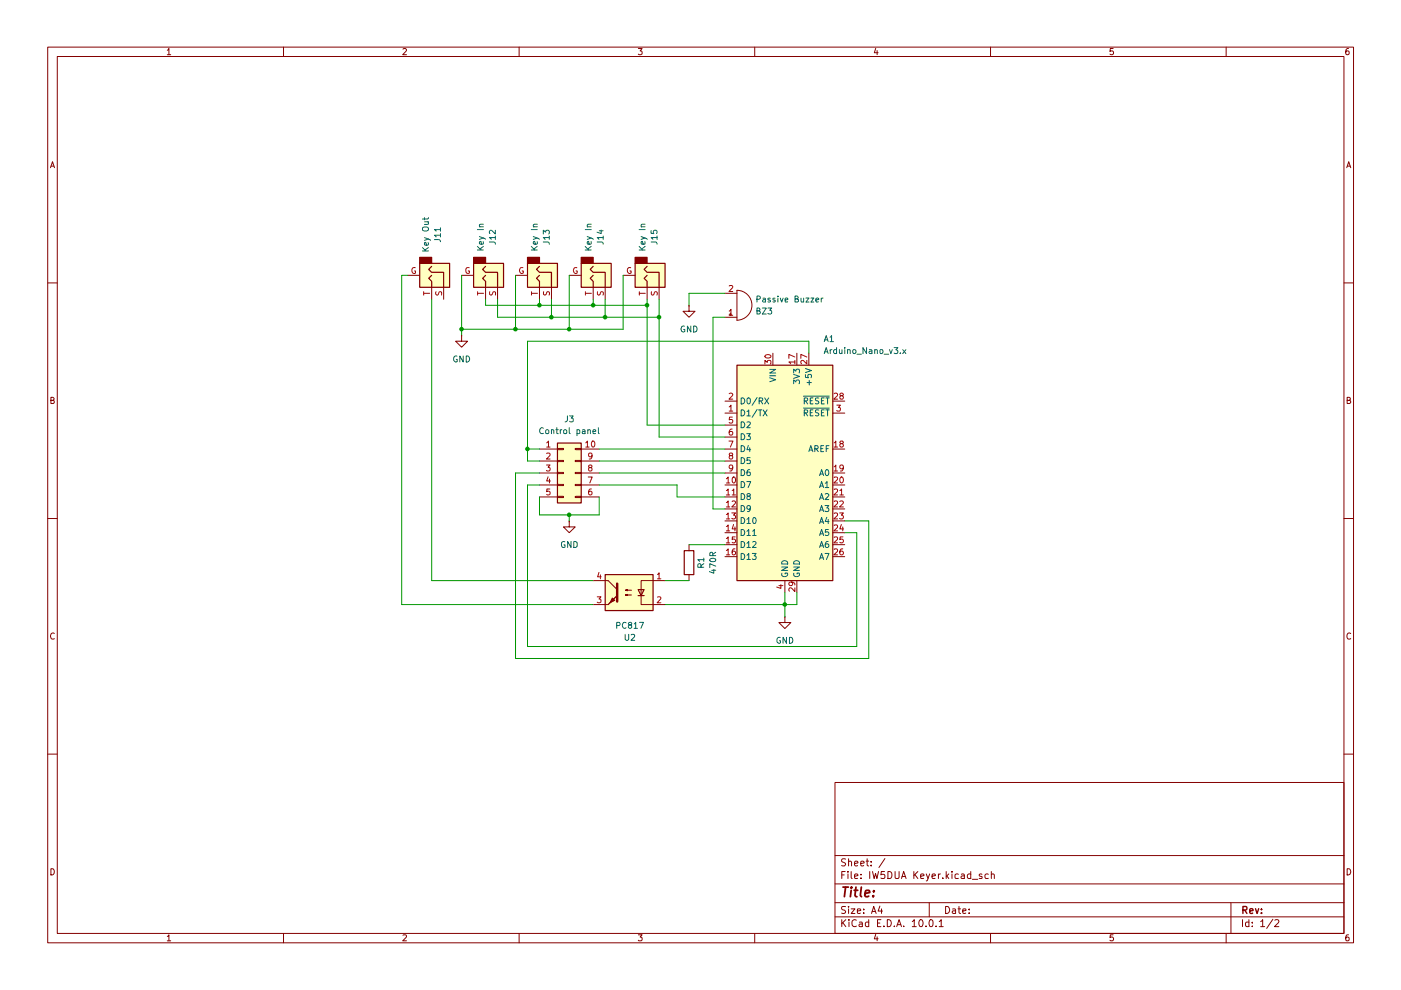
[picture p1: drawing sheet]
(kicad_sch
 (version 20260306)
 (generator "eeschema")
 (generator_version "10.0")
 (paper "A4")
 (lib_symbols
  (symbol "Connector_Audio:AudioJack2_Ground" (exclude_from_sim no) (in_bom yes) (on_board yes)
   (in_pos_files yes)
   (duplicate_pin_numbers_are_jumpers no)
   (property "Reference" "J" (at 0 8.89 0) (show_name no) (do_not_autoplace no) (effects (font (size 1.27 1.27))))
   (property "Value" "AudioJack2_Ground" (at 0 6.35 0) (show_name no) (do_not_autoplace no) (effects (font (size 1.27 1.27))))
   (property "Footprint" "" (at 0 0 0) (show_name no) (do_not_autoplace no) (hide yes) (effects (font (size 1.27 1.27))))
   (property "Datasheet" "" (at 0 0 0) (show_name no) (do_not_autoplace no) (hide yes) (effects (font (size 1.27 1.27))))
   (property "Description" "Audio Jack, 2 Poles (Mono / TS), Grounded Sleeve" (at 0 0 0) (show_name no) (do_not_autoplace no) (hide yes) (effects (font (size 1.27 1.27))))
   (symbol "AudioJack2_Ground_0_1"
    (rectangle (start -2.54 -2.54) (end -3.81 0) (stroke (width 0.254) (type default)) (fill (type outline)))
    (polyline (pts (xy 0 0) (xy 0.635 -0.635) (xy 1.27 0) (xy 2.54 0)) (stroke (width 0.254) (type default)) (fill (type none)))
    (rectangle (start 2.54 3.81) (end -2.54 -2.54) (stroke (width 0.254) (type default)) (fill (type background)))
    (polyline (pts (xy 2.54 2.54) (xy -0.635 2.54) (xy -0.635 0) (xy -1.27 -0.635) (xy -1.905 0)) (stroke (width 0.254) (type default)) (fill (type none))))
   (symbol "AudioJack2_Ground_1_1"
    (pin passive line (at 0 -5.08 90) (length 2.54) (name "" (effects (font (size 1.27 1.27)))) (number "G" (effects (font (size 1.27 1.27)))))
    (pin passive line (at 5.08 2.54 180) (length 2.54) (name "" (effects (font (size 1.27 1.27)))) (number "S" (effects (font (size 1.27 1.27)))))
    (pin passive line (at 5.08 0 180) (length 2.54) (name "" (effects (font (size 1.27 1.27)))) (number "T" (effects (font (size 1.27 1.27))))))
   (embedded_fonts no))
  (symbol "Connector_Generic:Conn_02x05_Counter_Clockwise"
   (pin_names
    (offset 1.016) (hide yes)) (exclude_from_sim no) (in_bom yes) (on_board yes)
   (in_pos_files yes)
   (duplicate_pin_numbers_are_jumpers no)
   (property "Reference" "J" (at 1.27 7.62 0) (show_name no) (do_not_autoplace no) (effects (font (size 1.27 1.27))))
   (property "Value" "Conn_02x05_Counter_Clockwise" (at 1.27 -7.62 0) (show_name no) (do_not_autoplace no) (effects (font (size 1.27 1.27))))
   (property "Footprint" "" (at 0 0 0) (show_name no) (do_not_autoplace no) (hide yes) (effects (font (size 1.27 1.27))))
   (property "Datasheet" "" (at 0 0 0) (show_name no) (do_not_autoplace no) (hide yes) (effects (font (size 1.27 1.27))))
   (property "Description" "Generic connector, double row, 02x05, counter clockwise pin numbering scheme (similar to DIP package numbering), script generated (kicad-library-utils/schlib/autogen/connector/)" (at 0 0 0) (show_name no) (do_not_autoplace no) (hide yes) (effects (font (size 1.27 1.27))))
   (symbol "Conn_02x05_Counter_Clockwise_1_1"
    (rectangle (start -1.27 6.35) (end 3.81 -6.35) (stroke (width 0.254) (type default)) (fill (type background)))
    (rectangle (start -1.27 5.207) (end 0 4.953) (stroke (width 0.1524) (type default)) (fill (type none)))
    (rectangle (start -1.27 2.667) (end 0 2.413) (stroke (width 0.1524) (type default)) (fill (type none)))
    (rectangle (start -1.27 0.127) (end 0 -0.127) (stroke (width 0.1524) (type default)) (fill (type none)))
    (rectangle (start -1.27 -2.413) (end 0 -2.667) (stroke (width 0.1524) (type default)) (fill (type none)))
    (rectangle (start -1.27 -4.953) (end 0 -5.207) (stroke (width 0.1524) (type default)) (fill (type none)))
    (rectangle (start 3.81 5.207) (end 2.54 4.953) (stroke (width 0.1524) (type default)) (fill (type none)))
    (rectangle (start 3.81 2.667) (end 2.54 2.413) (stroke (width 0.1524) (type default)) (fill (type none)))
    (rectangle (start 3.81 0.127) (end 2.54 -0.127) (stroke (width 0.1524) (type default)) (fill (type none)))
    (rectangle (start 3.81 -2.413) (end 2.54 -2.667) (stroke (width 0.1524) (type default)) (fill (type none)))
    (rectangle (start 3.81 -4.953) (end 2.54 -5.207) (stroke (width 0.1524) (type default)) (fill (type none)))
    (pin passive line (at -5.08 5.08 0) (length 3.81) (name "Pin_1" (effects (font (size 1.27 1.27)))) (number "1" (effects (font (size 1.27 1.27)))))
    (pin passive line (at -5.08 2.54 0) (length 3.81) (name "Pin_2" (effects (font (size 1.27 1.27)))) (number "2" (effects (font (size 1.27 1.27)))))
    (pin passive line (at -5.08 0 0) (length 3.81) (name "Pin_3" (effects (font (size 1.27 1.27)))) (number "3" (effects (font (size 1.27 1.27)))))
    (pin passive line (at -5.08 -2.54 0) (length 3.81) (name "Pin_4" (effects (font (size 1.27 1.27)))) (number "4" (effects (font (size 1.27 1.27)))))
    (pin passive line (at -5.08 -5.08 0) (length 3.81) (name "Pin_5" (effects (font (size 1.27 1.27)))) (number "5" (effects (font (size 1.27 1.27)))))
    (pin passive line (at 7.62 -5.08 180) (length 3.81) (name "Pin_6" (effects (font (size 1.27 1.27)))) (number "6" (effects (font (size 1.27 1.27)))))
    (pin passive line (at 7.62 -2.54 180) (length 3.81) (name "Pin_7" (effects (font (size 1.27 1.27)))) (number "7" (effects (font (size 1.27 1.27)))))
    (pin passive line (at 7.62 0 180) (length 3.81) (name "Pin_8" (effects (font (size 1.27 1.27)))) (number "8" (effects (font (size 1.27 1.27)))))
    (pin passive line (at 7.62 2.54 180) (length 3.81) (name "Pin_9" (effects (font (size 1.27 1.27)))) (number "9" (effects (font (size 1.27 1.27)))))
    (pin passive line (at 7.62 5.08 180) (length 3.81) (name "Pin_10" (effects (font (size 1.27 1.27)))) (number "10" (effects (font (size 1.27 1.27))))))
   (embedded_fonts no))
  (symbol "Device:Buzzer"
   (pin_names
    (offset 0.0254) (hide yes)) (exclude_from_sim no) (in_bom yes) (on_board yes)
   (in_pos_files yes)
   (duplicate_pin_numbers_are_jumpers no)
   (property "Reference" "BZ" (at 3.81 1.27 0) (show_name no) (do_not_autoplace no) (effects (font (size 1.27 1.27)) (justify left)))
   (property "Value" "Buzzer" (at 3.81 -1.27 0) (show_name no) (do_not_autoplace no) (effects (font (size 1.27 1.27)) (justify left)))
   (property "Footprint" "" (at -0.635 2.54 90) (show_name no) (do_not_autoplace no) (hide yes) (effects (font (size 1.27 1.27))))
   (property "Datasheet" "" (at -0.635 2.54 90) (show_name no) (do_not_autoplace no) (hide yes) (effects (font (size 1.27 1.27))))
   (property "Description" "Buzzer, polarized" (at 0 0 0) (show_name no) (do_not_autoplace no) (hide yes) (effects (font (size 1.27 1.27))))
   (symbol "Buzzer_0_1"
    (polyline (pts (xy -1.651 1.905) (xy -1.143 1.905)) (stroke (width 0) (type default)) (fill (type none)))
    (polyline (pts (xy -1.397 2.159) (xy -1.397 1.651)) (stroke (width 0) (type default)) (fill (type none)))
    (arc (start 0 3.175) (mid 3.1612 0) (end 0 -3.175) (stroke (width 0) (type default)) (fill (type none)))
    (polyline (pts (xy 0 3.175) (xy 0 -3.175)) (stroke (width 0) (type default)) (fill (type none))))
   (symbol "Buzzer_1_1"
    (pin passive line (at -2.54 2.54 0) (length 2.54) (name "+" (effects (font (size 1.27 1.27)))) (number "1" (effects (font (size 1.27 1.27)))))
    (pin passive line (at -2.54 -2.54 0) (length 2.54) (name "-" (effects (font (size 1.27 1.27)))) (number "2" (effects (font (size 1.27 1.27))))))
   (embedded_fonts no))
  (symbol "Device:R"
   (pin_numbers (hide yes))
   (pin_names
    (offset 0)) (exclude_from_sim no) (in_bom yes) (on_board yes)
   (in_pos_files yes)
   (duplicate_pin_numbers_are_jumpers no)
   (property "Reference" "R" (at 2.032 0 90) (show_name no) (do_not_autoplace no) (effects (font (size 1.27 1.27))))
   (property "Value" "R" (at 0 0 90) (show_name no) (do_not_autoplace no) (effects (font (size 1.27 1.27))))
   (property "Footprint" "" (at -1.778 0 90) (show_name no) (do_not_autoplace no) (hide yes) (effects (font (size 1.27 1.27))))
   (property "Datasheet" "" (at 0 0 0) (show_name no) (do_not_autoplace no) (hide yes) (effects (font (size 1.27 1.27))))
   (property "Description" "Resistor" (at 0 0 0) (show_name no) (do_not_autoplace no) (hide yes) (effects (font (size 1.27 1.27))))
   (symbol "R_0_1"
    (rectangle (start -1.016 -2.54) (end 1.016 2.54) (stroke (width 0.254) (type default)) (fill (type none))))
   (symbol "R_1_1"
    (pin passive line (at 0 3.81 270) (length 1.27) (name "" (effects (font (size 1.27 1.27)))) (number "1" (effects (font (size 1.27 1.27)))))
    (pin passive line (at 0 -3.81 90) (length 1.27) (name "" (effects (font (size 1.27 1.27)))) (number "2" (effects (font (size 1.27 1.27))))))
   (embedded_fonts no))
  (symbol "Isolator:PC817"
   (pin_names
    (offset 1.016)) (exclude_from_sim no) (in_bom yes) (on_board yes)
   (in_pos_files yes)
   (duplicate_pin_numbers_are_jumpers no)
   (property "Reference" "U" (at -5.08 5.08 0) (show_name no) (do_not_autoplace no) (effects (font (size 1.27 1.27)) (justify left)))
   (property "Value" "PC817" (at 0 5.08 0) (show_name no) (do_not_autoplace no) (effects (font (size 1.27 1.27)) (justify left)))
   (property "Footprint" "Package_DIP:DIP-4_W7.62mm" (at -5.08 -5.08 0) (show_name no) (do_not_autoplace no) (hide yes) (effects (font (size 1.27 1.27)
    (italic yes)) (justify left)))
   (property "Datasheet" "http://www.soselectronic.cz/a_info/resource/d/pc817.pdf" (at 0 0 0) (show_name no) (do_not_autoplace no) (hide yes) (effects (font (size 1.27 1.27)) (justify left)))
   (property "Description" "DC Optocoupler, Vce 35V, CTR 50-300%, DIP-4" (at 0 0 0) (show_name no) (do_not_autoplace no) (hide yes) (effects (font (size 1.27 1.27))))
   (symbol "PC817_0_1"
    (rectangle (start -5.08 3.81) (end 5.08 -3.81) (stroke (width 0.254) (type default)) (fill (type background)))
    (polyline (pts (xy -5.08 2.54) (xy -2.54 2.54) (xy -2.54 -0.635)) (stroke (width 0) (type default)) (fill (type none)))
    (polyline (pts (xy -3.175 -0.635) (xy -1.905 -0.635)) (stroke (width 0.254) (type default)) (fill (type none)))
    (polyline (pts (xy -2.54 -0.635) (xy -2.54 -2.54) (xy -5.08 -2.54)) (stroke (width 0) (type default)) (fill (type none)))
    (polyline (pts (xy -2.54 -0.635) (xy -3.175 0.635) (xy -1.905 0.635) (xy -2.54 -0.635)) (stroke (width 0.254) (type default)) (fill (type none)))
    (polyline (pts (xy -0.508 0.508) (xy 0.762 0.508) (xy 0.381 0.381) (xy 0.381 0.635) (xy 0.762 0.508)) (stroke (width 0) (type default)) (fill (type none)))
    (polyline (pts (xy -0.508 -0.508) (xy 0.762 -0.508) (xy 0.381 -0.635) (xy 0.381 -0.381) (xy 0.762 -0.508)) (stroke (width 0) (type default)) (fill (type none)))
    (polyline (pts (xy 2.54 1.905) (xy 2.54 -1.905)) (stroke (width 0.508) (type default)) (fill (type none)))
    (polyline (pts (xy 2.54 0.635) (xy 4.445 2.54)) (stroke (width 0) (type default)) (fill (type none)))
    (polyline (pts (xy 3.048 -1.651) (xy 3.556 -1.143) (xy 4.064 -2.159) (xy 3.048 -1.651)) (stroke (width 0) (type default)) (fill (type outline)))
    (polyline (pts (xy 4.445 2.54) (xy 5.08 2.54)) (stroke (width 0) (type default)) (fill (type none)))
    (polyline (pts (xy 4.445 -2.54) (xy 2.54 -0.635)) (stroke (width 0) (type default)) (fill (type outline)))
    (polyline (pts (xy 4.445 -2.54) (xy 5.08 -2.54)) (stroke (width 0) (type default)) (fill (type none))))
   (symbol "PC817_1_1"
    (pin passive line (at -7.62 2.54 0) (length 2.54) (name "" (effects (font (size 1.27 1.27)))) (number "1" (effects (font (size 1.27 1.27)))))
    (pin passive line (at -7.62 -2.54 0) (length 2.54) (name "" (effects (font (size 1.27 1.27)))) (number "2" (effects (font (size 1.27 1.27)))))
    (pin passive line (at 7.62 -2.54 180) (length 2.54) (name "" (effects (font (size 1.27 1.27)))) (number "3" (effects (font (size 1.27 1.27)))))
    (pin passive line (at 7.62 2.54 180) (length 2.54) (name "" (effects (font (size 1.27 1.27)))) (number "4" (effects (font (size 1.27 1.27))))))
   (embedded_fonts no))
  (symbol "MCU_Module:Arduino_Nano_v3.x" (exclude_from_sim no) (in_bom yes) (on_board yes)
   (in_pos_files yes)
   (duplicate_pin_numbers_are_jumpers no)
   (property "Reference" "A" (at -10.16 23.495 0) (show_name no) (do_not_autoplace no) (effects (font (size 1.27 1.27)) (justify left bottom)))
   (property "Value" "Arduino_Nano_v3.x" (at 5.08 -24.13 0) (show_name no) (do_not_autoplace no) (effects (font (size 1.27 1.27)) (justify left top)))
   (property "Footprint" "Module:Arduino_Nano" (at 0 0 0) (show_name no) (do_not_autoplace no) (hide yes) (effects (font (size 1.27 1.27)
    (italic yes))))
   (property "Datasheet" "http://www.mouser.com/pdfdocs/Gravitech_Arduino_Nano3_0.pdf" (at 0 0 0) (show_name no) (do_not_autoplace no) (hide yes) (effects (font (size 1.27 1.27))))
   (property "Description" "Arduino Nano v3.x" (at 0 0 0) (show_name no) (do_not_autoplace no) (hide yes) (effects (font (size 1.27 1.27))))
   (symbol "Arduino_Nano_v3.x_0_1"
    (rectangle (start -10.16 22.86) (end 10.16 -22.86) (stroke (width 0.254) (type default)) (fill (type background))))
   (symbol "Arduino_Nano_v3.x_1_1"
    (pin bidirectional line (at -12.7 12.7 0) (length 2.54) (name "D1/TX" (effects (font (size 1.27 1.27)))) (number "1" (effects (font (size 1.27 1.27)))))
    (pin bidirectional line (at -12.7 15.24 0) (length 2.54) (name "D0/RX" (effects (font (size 1.27 1.27)))) (number "2" (effects (font (size 1.27 1.27)))))
    (pin input line (at 12.7 12.7 180) (length 2.54) (name "~{RESET}" (effects (font (size 1.27 1.27)))) (number "3" (effects (font (size 1.27 1.27)))))
    (pin power_in line (at 0 -25.4 90) (length 2.54) (name "GND" (effects (font (size 1.27 1.27)))) (number "4" (effects (font (size 1.27 1.27)))))
    (pin bidirectional line (at -12.7 10.16 0) (length 2.54) (name "D2" (effects (font (size 1.27 1.27)))) (number "5" (effects (font (size 1.27 1.27)))))
    (pin bidirectional line (at -12.7 7.62 0) (length 2.54) (name "D3" (effects (font (size 1.27 1.27)))) (number "6" (effects (font (size 1.27 1.27)))))
    (pin bidirectional line (at -12.7 5.08 0) (length 2.54) (name "D4" (effects (font (size 1.27 1.27)))) (number "7" (effects (font (size 1.27 1.27)))))
    (pin bidirectional line (at -12.7 2.54 0) (length 2.54) (name "D5" (effects (font (size 1.27 1.27)))) (number "8" (effects (font (size 1.27 1.27)))))
    (pin bidirectional line (at -12.7 0 0) (length 2.54) (name "D6" (effects (font (size 1.27 1.27)))) (number "9" (effects (font (size 1.27 1.27)))))
    (pin bidirectional line (at -12.7 -2.54 0) (length 2.54) (name "D7" (effects (font (size 1.27 1.27)))) (number "10" (effects (font (size 1.27 1.27)))))
    (pin bidirectional line (at -12.7 -5.08 0) (length 2.54) (name "D8" (effects (font (size 1.27 1.27)))) (number "11" (effects (font (size 1.27 1.27)))))
    (pin bidirectional line (at -12.7 -7.62 0) (length 2.54) (name "D9" (effects (font (size 1.27 1.27)))) (number "12" (effects (font (size 1.27 1.27)))))
    (pin bidirectional line (at -12.7 -10.16 0) (length 2.54) (name "D10" (effects (font (size 1.27 1.27)))) (number "13" (effects (font (size 1.27 1.27)))))
    (pin bidirectional line (at -12.7 -12.7 0) (length 2.54) (name "D11" (effects (font (size 1.27 1.27)))) (number "14" (effects (font (size 1.27 1.27)))))
    (pin bidirectional line (at -12.7 -15.24 0) (length 2.54) (name "D12" (effects (font (size 1.27 1.27)))) (number "15" (effects (font (size 1.27 1.27)))))
    (pin bidirectional line (at -12.7 -17.78 0) (length 2.54) (name "D13" (effects (font (size 1.27 1.27)))) (number "16" (effects (font (size 1.27 1.27)))))
    (pin power_out line (at 2.54 25.4 270) (length 2.54) (name "3V3" (effects (font (size 1.27 1.27)))) (number "17" (effects (font (size 1.27 1.27)))))
    (pin input line (at 12.7 5.08 180) (length 2.54) (name "AREF" (effects (font (size 1.27 1.27)))) (number "18" (effects (font (size 1.27 1.27)))))
    (pin bidirectional line (at 12.7 0 180) (length 2.54) (name "A0" (effects (font (size 1.27 1.27)))) (number "19" (effects (font (size 1.27 1.27)))))
    (pin bidirectional line (at 12.7 -2.54 180) (length 2.54) (name "A1" (effects (font (size 1.27 1.27)))) (number "20" (effects (font (size 1.27 1.27)))))
    (pin bidirectional line (at 12.7 -5.08 180) (length 2.54) (name "A2" (effects (font (size 1.27 1.27)))) (number "21" (effects (font (size 1.27 1.27)))))
    (pin bidirectional line (at 12.7 -7.62 180) (length 2.54) (name "A3" (effects (font (size 1.27 1.27)))) (number "22" (effects (font (size 1.27 1.27)))))
    (pin bidirectional line (at 12.7 -10.16 180) (length 2.54) (name "A4" (effects (font (size 1.27 1.27)))) (number "23" (effects (font (size 1.27 1.27)))))
    (pin bidirectional line (at 12.7 -12.7 180) (length 2.54) (name "A5" (effects (font (size 1.27 1.27)))) (number "24" (effects (font (size 1.27 1.27)))))
    (pin bidirectional line (at 12.7 -15.24 180) (length 2.54) (name "A6" (effects (font (size 1.27 1.27)))) (number "25" (effects (font (size 1.27 1.27)))))
    (pin bidirectional line (at 12.7 -17.78 180) (length 2.54) (name "A7" (effects (font (size 1.27 1.27)))) (number "26" (effects (font (size 1.27 1.27)))))
    (pin power_out line (at 5.08 25.4 270) (length 2.54) (name "+5V" (effects (font (size 1.27 1.27)))) (number "27" (effects (font (size 1.27 1.27)))))
    (pin input line (at 12.7 15.24 180) (length 2.54) (name "~{RESET}" (effects (font (size 1.27 1.27)))) (number "28" (effects (font (size 1.27 1.27)))))
    (pin power_in line (at 2.54 -25.4 90) (length 2.54) (name "GND" (effects (font (size 1.27 1.27)))) (number "29" (effects (font (size 1.27 1.27)))))
    (pin power_in line (at -2.54 25.4 270) (length 2.54) (name "VIN" (effects (font (size 1.27 1.27)))) (number "30" (effects (font (size 1.27 1.27))))))
   (embedded_fonts no))
  (symbol "power:GND"
   (power global)
   (pin_numbers (hide yes))
   (pin_names
    (offset 0) (hide yes)) (exclude_from_sim no) (in_bom yes) (on_board yes)
   (in_pos_files yes)
   (duplicate_pin_numbers_are_jumpers no)
   (property "Reference" "#PWR" (at 0 -6.35 0) (show_name no) (do_not_autoplace no) (hide yes) (effects (font (size 1.27 1.27))))
   (property "Value" "GND" (at 0 -3.81 0) (show_name no) (do_not_autoplace no) (effects (font (size 1.27 1.27))))
   (property "Footprint" "" (at 0 0 0) (show_name no) (do_not_autoplace no) (hide yes) (effects (font (size 1.27 1.27))))
   (property "Datasheet" "" (at 0 0 0) (show_name no) (do_not_autoplace no) (hide yes) (effects (font (size 1.27 1.27))))
   (property "Description" "Power symbol creates a global label with name \"GND\" , ground" (at 0 0 0) (show_name no) (do_not_autoplace no) (hide yes) (effects (font (size 1.27 1.27))))
   (symbol "GND_0_1"
    (polyline (pts (xy 0 0) (xy 0 -1.27) (xy 1.27 -1.27) (xy 0 -2.54) (xy -1.27 -1.27) (xy 0 -1.27)) (stroke (width 0) (type default)) (fill (type none))))
   (symbol "GND_1_1"
    (pin power_in line (at 0 0 270) (length 0) (name "" (effects (font (size 1.27 1.27)))) (number "1" (effects (font (size 1.27 1.27))))))
   (embedded_fonts no)))
 (junction
  (at 166.37 128.27)
  (diameter 0)
  (color 0 0 0 0))
 (junction
  (at 128.27 67.31)
  (diameter 0)
  (color 0 0 0 0))
 (junction
  (at 137.16 64.77)
  (diameter 0)
  (color 0 0 0 0))
 (junction
  (at 114.3 64.77)
  (diameter 0)
  (color 0 0 0 0))
 (junction
  (at 111.76 95.25)
  (diameter 0)
  (color 0 0 0 0))
 (junction
  (at 109.22 69.85)
  (diameter 0)
  (color 0 0 0 0))
 (junction
  (at 125.73 64.77)
  (diameter 0)
  (color 0 0 0 0))
 (junction
  (at 116.84 67.31)
  (diameter 0)
  (color 0 0 0 0))
 (junction
  (at 139.7 67.31)
  (diameter 0)
  (color 0 0 0 0))
 (junction
  (at 120.65 109.22)
  (diameter 0)
  (color 0 0 0 0))
 (junction
  (at 97.79 69.85)
  (diameter 0)
  (color 0 0 0 0))
 (junction
  (at 120.65 69.85)
  (diameter 0)
  (color 0 0 0 0))
 (wire
  (pts (xy 179.07 113.03) (xy 181.61 113.03))
  (stroke (width 0) (type default)))
 (wire
  (pts (xy 102.87 64.77) (xy 114.3 64.77))
  (stroke (width 0) (type default)))
 (wire
  (pts (xy 153.67 92.71) (xy 139.7 92.71))
  (stroke (width 0) (type default)))
 (wire
  (pts (xy 111.76 97.79) (xy 111.76 95.25))
  (stroke (width 0) (type default)))
 (wire
  (pts (xy 132.08 58.42) (xy 132.08 69.85))
  (stroke (width 0) (type default)))
 (wire
  (pts (xy 181.61 113.03) (xy 181.61 137.16))
  (stroke (width 0) (type default)))
 (wire
  (pts (xy 91.44 123.19) (xy 125.73 123.19))
  (stroke (width 0) (type default)))
 (wire
  (pts (xy 111.76 72.39) (xy 111.76 95.25))
  (stroke (width 0) (type default)))
 (wire
  (pts (xy 97.79 69.85) (xy 97.79 58.42))
  (stroke (width 0) (type default)))
 (wire
  (pts (xy 85.09 128.27) (xy 125.73 128.27))
  (stroke (width 0) (type default)))
 (wire
  (pts (xy 109.22 100.33) (xy 114.3 100.33))
  (stroke (width 0) (type default)))
 (wire
  (pts (xy 85.09 58.42) (xy 86.36 58.42))
  (stroke (width 0) (type default)))
 (wire
  (pts (xy 166.37 128.27) (xy 166.37 130.81))
  (stroke (width 0) (type default)))
 (wire
  (pts (xy 140.97 128.27) (xy 166.37 128.27))
  (stroke (width 0) (type default)))
 (wire
  (pts (xy 127 100.33) (xy 153.67 100.33))
  (stroke (width 0) (type default)))
 (wire
  (pts (xy 127 97.79) (xy 153.67 97.79))
  (stroke (width 0) (type default)))
 (wire
  (pts (xy 97.79 69.85) (xy 109.22 69.85))
  (stroke (width 0) (type default)))
 (wire
  (pts (xy 127 105.41) (xy 127 109.22))
  (stroke (width 0) (type default)))
 (wire
  (pts (xy 153.67 105.41) (xy 143.51 105.41))
  (stroke (width 0) (type default)))
 (wire
  (pts (xy 146.05 115.57) (xy 153.67 115.57))
  (stroke (width 0) (type default)))
 (wire
  (pts (xy 137.16 64.77) (xy 137.16 90.17))
  (stroke (width 0) (type default)))
 (wire
  (pts (xy 184.15 110.49) (xy 184.15 139.7))
  (stroke (width 0) (type default)))
 (wire
  (pts (xy 116.84 67.31) (xy 105.41 67.31))
  (stroke (width 0) (type default)))
 (wire
  (pts (xy 105.41 67.31) (xy 105.41 63.5))
  (stroke (width 0) (type default)))
 (wire
  (pts (xy 111.76 95.25) (xy 114.3 95.25))
  (stroke (width 0) (type default)))
 (wire
  (pts (xy 97.79 69.85) (xy 97.79 71.12))
  (stroke (width 0) (type default)))
 (wire
  (pts (xy 127 95.25) (xy 153.67 95.25))
  (stroke (width 0) (type default)))
 (wire
  (pts (xy 109.22 139.7) (xy 109.22 100.33))
  (stroke (width 0) (type default)))
 (wire
  (pts (xy 179.07 110.49) (xy 184.15 110.49))
  (stroke (width 0) (type default)))
 (wire
  (pts (xy 137.16 63.5) (xy 137.16 64.77))
  (stroke (width 0) (type default)))
 (wire
  (pts (xy 114.3 64.77) (xy 114.3 63.5))
  (stroke (width 0) (type default)))
 (wire
  (pts (xy 139.7 67.31) (xy 128.27 67.31))
  (stroke (width 0) (type default)))
 (wire
  (pts (xy 151.13 67.31) (xy 151.13 107.95))
  (stroke (width 0) (type default)))
 (wire
  (pts (xy 137.16 90.17) (xy 153.67 90.17))
  (stroke (width 0) (type default)))
 (wire
  (pts (xy 109.22 58.42) (xy 109.22 69.85))
  (stroke (width 0) (type default)))
 (wire
  (pts (xy 128.27 63.5) (xy 128.27 67.31))
  (stroke (width 0) (type default)))
 (wire
  (pts (xy 132.08 69.85) (xy 120.65 69.85))
  (stroke (width 0) (type default)))
 (wire
  (pts (xy 146.05 62.23) (xy 146.05 64.77))
  (stroke (width 0) (type default)))
 (wire
  (pts (xy 85.09 58.42) (xy 85.09 128.27))
  (stroke (width 0) (type default)))
 (wire
  (pts (xy 151.13 107.95) (xy 153.67 107.95))
  (stroke (width 0) (type default)))
 (wire
  (pts (xy 120.65 109.22) (xy 127 109.22))
  (stroke (width 0) (type default)))
 (wire
  (pts (xy 114.3 109.22) (xy 120.65 109.22))
  (stroke (width 0) (type default)))
 (wire
  (pts (xy 166.37 125.73) (xy 166.37 128.27))
  (stroke (width 0) (type default)))
 (wire
  (pts (xy 166.37 128.27) (xy 168.91 128.27))
  (stroke (width 0) (type default)))
 (wire
  (pts (xy 125.73 64.77) (xy 125.73 63.5))
  (stroke (width 0) (type default)))
 (wire
  (pts (xy 171.45 72.39) (xy 111.76 72.39))
  (stroke (width 0) (type default)))
 (wire
  (pts (xy 120.65 69.85) (xy 109.22 69.85))
  (stroke (width 0) (type default)))
 (wire
  (pts (xy 143.51 105.41) (xy 143.51 102.87))
  (stroke (width 0) (type default)))
 (wire
  (pts (xy 139.7 92.71) (xy 139.7 67.31))
  (stroke (width 0) (type default)))
 (wire
  (pts (xy 91.44 63.5) (xy 91.44 123.19))
  (stroke (width 0) (type default)))
 (wire
  (pts (xy 181.61 137.16) (xy 111.76 137.16))
  (stroke (width 0) (type default)))
 (wire
  (pts (xy 153.67 67.31) (xy 151.13 67.31))
  (stroke (width 0) (type default)))
 (wire
  (pts (xy 114.3 97.79) (xy 111.76 97.79))
  (stroke (width 0) (type default)))
 (wire
  (pts (xy 140.97 123.19) (xy 146.05 123.19))
  (stroke (width 0) (type default)))
 (wire
  (pts (xy 184.15 139.7) (xy 109.22 139.7))
  (stroke (width 0) (type default)))
 (wire
  (pts (xy 111.76 102.87) (xy 114.3 102.87))
  (stroke (width 0) (type default)))
 (wire
  (pts (xy 114.3 109.22) (xy 114.3 105.41))
  (stroke (width 0) (type default)))
 (wire
  (pts (xy 114.3 64.77) (xy 125.73 64.77))
  (stroke (width 0) (type default)))
 (wire
  (pts (xy 143.51 102.87) (xy 127 102.87))
  (stroke (width 0) (type default)))
 (wire
  (pts (xy 153.67 62.23) (xy 146.05 62.23))
  (stroke (width 0) (type default)))
 (wire
  (pts (xy 111.76 137.16) (xy 111.76 102.87))
  (stroke (width 0) (type default)))
 (wire
  (pts (xy 168.91 128.27) (xy 168.91 125.73))
  (stroke (width 0) (type default)))
 (wire
  (pts (xy 102.87 63.5) (xy 102.87 64.77))
  (stroke (width 0) (type default)))
 (wire
  (pts (xy 120.65 109.22) (xy 120.65 110.49))
  (stroke (width 0) (type default)))
 (wire
  (pts (xy 120.65 58.42) (xy 120.65 69.85))
  (stroke (width 0) (type default)))
 (wire
  (pts (xy 116.84 63.5) (xy 116.84 67.31))
  (stroke (width 0) (type default)))
 (wire
  (pts (xy 128.27 67.31) (xy 116.84 67.31))
  (stroke (width 0) (type default)))
 (wire
  (pts (xy 139.7 63.5) (xy 139.7 67.31))
  (stroke (width 0) (type default)))
 (wire
  (pts (xy 125.73 64.77) (xy 137.16 64.77))
  (stroke (width 0) (type default)))
 (wire
  (pts (xy 171.45 74.93) (xy 171.45 72.39))
  (stroke (width 0) (type default)))
 (symbol
  (lib_id "Connector_Generic:Conn_02x05_Counter_Clockwise")
  (at 119.38 100.33 0)
  (unit 1)
  (body_style 1)
  (exclude_from_sim no)
  (in_bom yes)
  (on_board yes)
  (in_pos_files yes)
  (dnp no)
  (fields_autoplaced yes)
  (property "Reference" "J3" (at 120.65 88.9 0) (show_name no) (do_not_autoplace no) (effects (font (size 1.27 1.27))))
  (property "Value" "Control panel" (at 120.65 91.44 0) (show_name no) (do_not_autoplace no) (effects (font (size 1.27 1.27))))
  (property "Footprint" "Connector_PinHeader_2.54mm:PinHeader_2x05_P2.54mm_Vertical" (at 119.38 100.33 0) (hide yes) (show_name no) (do_not_autoplace no) (effects (font (size 1.27 1.27))))
  (property "Datasheet" "" (at 119.38 100.33 0) (hide yes) (show_name no) (do_not_autoplace no) (effects (font (size 1.27 1.27))))
  (property "Description" "Generic connector, double row, 02x05, counter clockwise pin numbering scheme (similar to DIP package numbering), script generated (kicad-library-utils/schlib/autogen/connector/)" (at 119.38 100.33 0) (hide yes) (show_name no) (do_not_autoplace no) (effects (font (size 1.27 1.27))))
  (pin "7")
  (pin "3")
  (pin "6")
  (pin "8")
  (pin "2")
  (pin "4")
  (pin "1")
  (pin "5")
  (pin "10")
  (pin "9"))
 (symbol
  (lib_id "power:GND")
  (at 120.65 110.49 0)
  (unit 1)
  (body_style 1)
  (exclude_from_sim no)
  (in_bom yes)
  (on_board yes)
  (in_pos_files yes)
  (dnp no)
  (fields_autoplaced yes)
  (property "Reference" "#PWR05" (at 120.65 116.84 0) (hide yes) (show_name no) (do_not_autoplace no) (effects (font (size 1.27 1.27))))
  (property "Value" "GND" (at 120.65 115.57 0) (show_name no) (do_not_autoplace no) (effects (font (size 1.27 1.27))))
  (property "Footprint" "" (at 120.65 110.49 0) (hide yes) (show_name no) (do_not_autoplace no) (effects (font (size 1.27 1.27))))
  (property "Datasheet" "" (at 120.65 110.49 0) (hide yes) (show_name no) (do_not_autoplace no) (effects (font (size 1.27 1.27))))
  (property "Description" "Power symbol creates a global label with name \"GND\" , ground" (at 120.65 110.49 0) (hide yes) (show_name no) (do_not_autoplace no) (effects (font (size 1.27 1.27))))
  (pin "1"))
 (symbol
  (lib_id "Connector_Audio:AudioJack2_Ground")
  (at 91.44 58.42 270)
  (unit 1)
  (body_style 1)
  (exclude_from_sim no)
  (in_bom yes)
  (on_board yes)
  (in_pos_files yes)
  (dnp no)
  (property "Reference" "J11" (at 92.71 49.784 0) (show_name no) (do_not_autoplace no) (effects (font (size 1.27 1.27))))
  (property "Value" "Key Out" (at 90.17 49.784 0) (show_name no) (do_not_autoplace no) (effects (font (size 1.27 1.27))))
  (property "Footprint" "Connector_Audio:Jack_3.5mm_CUI_SJ1-3513N_Horizontal" (at 91.44 58.42 0) (hide yes) (show_name no) (do_not_autoplace no) (effects (font (size 1.27 1.27))))
  (property "Datasheet" "" (at 91.44 58.42 0) (hide yes) (show_name no) (do_not_autoplace no) (effects (font (size 1.27 1.27))))
  (property "Description" "Audio Jack, 2 Poles (Mono / TS), Grounded Sleeve" (at 91.44 58.42 0) (hide yes) (show_name no) (do_not_autoplace no) (effects (font (size 1.27 1.27))))
  (pin "S")
  (pin "G")
  (pin "T"))
 (symbol
  (lib_id "Connector_Audio:AudioJack2_Ground")
  (at 102.87 58.42 270)
  (unit 1)
  (body_style 1)
  (exclude_from_sim no)
  (in_bom yes)
  (on_board yes)
  (in_pos_files yes)
  (dnp no)
  (property "Reference" "J12" (at 104.394 50.292 0) (show_name no) (do_not_autoplace no) (effects (font (size 1.27 1.27))))
  (property "Value" "Key In" (at 101.854 50.292 0) (show_name no) (do_not_autoplace no) (effects (font (size 1.27 1.27))))
  (property "Footprint" "Connector_Audio:Jack_3.5mm_CUI_SJ1-3513N_Horizontal" (at 102.87 58.42 0) (hide yes) (show_name no) (do_not_autoplace no) (effects (font (size 1.27 1.27))))
  (property "Datasheet" "" (at 102.87 58.42 0) (hide yes) (show_name no) (do_not_autoplace no) (effects (font (size 1.27 1.27))))
  (property "Description" "Audio Jack, 2 Poles (Mono / TS), Grounded Sleeve" (at 102.87 58.42 0) (hide yes) (show_name no) (do_not_autoplace no) (effects (font (size 1.27 1.27))))
  (pin "S")
  (pin "G")
  (pin "T"))
 (symbol
  (lib_id "Connector_Audio:AudioJack2_Ground")
  (at 114.3 58.42 270)
  (unit 1)
  (body_style 1)
  (exclude_from_sim no)
  (in_bom yes)
  (on_board yes)
  (in_pos_files yes)
  (dnp no)
  (property "Reference" "J13" (at 115.824 50.292 0) (show_name no) (do_not_autoplace no) (effects (font (size 1.27 1.27))))
  (property "Value" "Key In" (at 113.284 50.292 0) (show_name no) (do_not_autoplace no) (effects (font (size 1.27 1.27))))
  (property "Footprint" "Connector_Audio:Jack_3.5mm_CUI_SJ1-3513N_Horizontal" (at 114.3 58.42 0) (hide yes) (show_name no) (do_not_autoplace no) (effects (font (size 1.27 1.27))))
  (property "Datasheet" "" (at 114.3 58.42 0) (hide yes) (show_name no) (do_not_autoplace no) (effects (font (size 1.27 1.27))))
  (property "Description" "Audio Jack, 2 Poles (Mono / TS), Grounded Sleeve" (at 114.3 58.42 0) (hide yes) (show_name no) (do_not_autoplace no) (effects (font (size 1.27 1.27))))
  (pin "S")
  (pin "G")
  (pin "T"))
 (symbol
  (lib_id "Device:Buzzer")
  (at 156.21 64.77 0)
  (mirror x)
  (unit 1)
  (body_style 1)
  (exclude_from_sim no)
  (in_bom yes)
  (on_board yes)
  (in_pos_files yes)
  (dnp no)
  (property "Reference" "BZ3" (at 160.02 66.0401 0) (show_name no) (do_not_autoplace no) (effects (font (size 1.27 1.27)) (justify left)))
  (property "Value" "Passive Buzzer" (at 160.02 63.5001 0) (show_name no) (do_not_autoplace no) (effects (font (size 1.27 1.27)) (justify left)))
  (property "Footprint" "Buzzer_Beeper:Buzzer_12x9.5RM7.6" (at 155.575 67.31 90) (hide yes) (show_name no) (do_not_autoplace no) (effects (font (size 1.27 1.27))))
  (property "Datasheet" "" (at 155.575 67.31 90) (hide yes) (show_name no) (do_not_autoplace no) (effects (font (size 1.27 1.27))))
  (property "Description" "Buzzer, polarized" (at 156.21 64.77 0) (hide yes) (show_name no) (do_not_autoplace no) (effects (font (size 1.27 1.27))))
  (pin "1")
  (pin "2"))
 (symbol
  (lib_id "power:GND")
  (at 166.37 130.81 0)
  (unit 1)
  (body_style 1)
  (exclude_from_sim no)
  (in_bom yes)
  (on_board yes)
  (in_pos_files yes)
  (dnp no)
  (fields_autoplaced yes)
  (property "Reference" "#PWR01" (at 166.37 137.16 0) (hide yes) (show_name no) (do_not_autoplace no) (effects (font (size 1.27 1.27))))
  (property "Value" "GND" (at 166.37 135.89 0) (show_name no) (do_not_autoplace no) (effects (font (size 1.27 1.27))))
  (property "Footprint" "" (at 166.37 130.81 0) (hide yes) (show_name no) (do_not_autoplace no) (effects (font (size 1.27 1.27))))
  (property "Datasheet" "" (at 166.37 130.81 0) (hide yes) (show_name no) (do_not_autoplace no) (effects (font (size 1.27 1.27))))
  (property "Description" "Power symbol creates a global label with name \"GND\" , ground" (at 166.37 130.81 0) (hide yes) (show_name no) (do_not_autoplace no) (effects (font (size 1.27 1.27))))
  (pin "1"))
 (symbol
  (lib_id "power:GND")
  (at 146.05 64.77 0)
  (unit 1)
  (body_style 1)
  (exclude_from_sim no)
  (in_bom yes)
  (on_board yes)
  (in_pos_files yes)
  (dnp no)
  (fields_autoplaced yes)
  (property "Reference" "#PWR02" (at 146.05 71.12 0) (hide yes) (show_name no) (do_not_autoplace no) (effects (font (size 1.27 1.27))))
  (property "Value" "GND" (at 146.05 69.85 0) (show_name no) (do_not_autoplace no) (effects (font (size 1.27 1.27))))
  (property "Footprint" "" (at 146.05 64.77 0) (hide yes) (show_name no) (do_not_autoplace no) (effects (font (size 1.27 1.27))))
  (property "Datasheet" "" (at 146.05 64.77 0) (hide yes) (show_name no) (do_not_autoplace no) (effects (font (size 1.27 1.27))))
  (property "Description" "Power symbol creates a global label with name \"GND\" , ground" (at 146.05 64.77 0) (hide yes) (show_name no) (do_not_autoplace no) (effects (font (size 1.27 1.27))))
  (pin "1"))
 (symbol
  (lib_id "Connector_Audio:AudioJack2_Ground")
  (at 125.73 58.42 270)
  (unit 1)
  (body_style 1)
  (exclude_from_sim no)
  (in_bom yes)
  (on_board yes)
  (in_pos_files yes)
  (dnp no)
  (property "Reference" "J14" (at 127.254 50.292 0) (show_name no) (do_not_autoplace no) (effects (font (size 1.27 1.27))))
  (property "Value" "Key In" (at 124.714 50.292 0) (show_name no) (do_not_autoplace no) (effects (font (size 1.27 1.27))))
  (property "Footprint" "Connector_Audio:Jack_3.5mm_CUI_SJ1-3513N_Horizontal" (at 125.73 58.42 0) (hide yes) (show_name no) (do_not_autoplace no) (effects (font (size 1.27 1.27))))
  (property "Datasheet" "" (at 125.73 58.42 0) (hide yes) (show_name no) (do_not_autoplace no) (effects (font (size 1.27 1.27))))
  (property "Description" "Audio Jack, 2 Poles (Mono / TS), Grounded Sleeve" (at 125.73 58.42 0) (hide yes) (show_name no) (do_not_autoplace no) (effects (font (size 1.27 1.27))))
  (pin "S")
  (pin "G")
  (pin "T"))
 (symbol
  (lib_id "Connector_Audio:AudioJack2_Ground")
  (at 137.16 58.42 270)
  (unit 1)
  (body_style 1)
  (exclude_from_sim no)
  (in_bom yes)
  (on_board yes)
  (in_pos_files yes)
  (dnp no)
  (property "Reference" "J15" (at 138.684 50.292 0) (show_name no) (do_not_autoplace no) (effects (font (size 1.27 1.27))))
  (property "Value" "Key In" (at 136.144 50.292 0) (show_name no) (do_not_autoplace no) (effects (font (size 1.27 1.27))))
  (property "Footprint" "Connector_Audio:Jack_3.5mm_CUI_SJ1-3513N_Horizontal" (at 137.16 58.42 0) (hide yes) (show_name no) (do_not_autoplace no) (effects (font (size 1.27 1.27))))
  (property "Datasheet" "" (at 137.16 58.42 0) (hide yes) (show_name no) (do_not_autoplace no) (effects (font (size 1.27 1.27))))
  (property "Description" "Audio Jack, 2 Poles (Mono / TS), Grounded Sleeve" (at 137.16 58.42 0) (hide yes) (show_name no) (do_not_autoplace no) (effects (font (size 1.27 1.27))))
  (pin "S")
  (pin "G")
  (pin "T"))
 (symbol
  (lib_id "Device:R")
  (at 146.05 119.38 0)
  (unit 1)
  (body_style 1)
  (exclude_from_sim no)
  (in_bom yes)
  (on_board yes)
  (in_pos_files yes)
  (dnp no)
  (property "Reference" "R1" (at 148.59 119.38 90) (show_name no) (do_not_autoplace no) (effects (font (size 1.27 1.27))))
  (property "Value" "470R" (at 151.13 119.38 90) (show_name no) (do_not_autoplace no) (effects (font (size 1.27 1.27))))
  (property "Footprint" "Resistor_THT:R_Axial_DIN0207_L6.3mm_D2.5mm_P10.16mm_Horizontal" (at 144.272 119.38 90) (hide yes) (show_name no) (do_not_autoplace no) (effects (font (size 1.27 1.27))))
  (property "Datasheet" "" (at 146.05 119.38 0) (hide yes) (show_name no) (do_not_autoplace no) (effects (font (size 1.27 1.27))))
  (property "Description" "Resistor" (at 146.05 119.38 0) (hide yes) (show_name no) (do_not_autoplace no) (effects (font (size 1.27 1.27))))
  (pin "1")
  (pin "2"))
 (symbol
  (lib_id "MCU_Module:Arduino_Nano_v3.x")
  (at 166.37 100.33 0)
  (unit 1)
  (body_style 1)
  (exclude_from_sim no)
  (in_bom yes)
  (on_board yes)
  (in_pos_files yes)
  (dnp no)
  (property "Reference" "A1" (at 174.498 71.882 0) (show_name no) (do_not_autoplace no) (effects (font (size 1.27 1.27)) (justify left)))
  (property "Value" "Arduino_Nano_v3.x" (at 174.498 74.422 0) (show_name no) (do_not_autoplace no) (effects (font (size 1.27 1.27)) (justify left)))
  (property "Footprint" "Module:Arduino_Nano" (at 166.37 100.33 0) (hide yes) (show_name no) (do_not_autoplace no) (effects (font (size 1.27 1.27)
    (italic yes))))
  (property "Datasheet" "http://www.mouser.com/pdfdocs/Gravitech_Arduino_Nano3_0.pdf" (at 166.37 100.33 0) (hide yes) (show_name no) (do_not_autoplace no) (effects (font (size 1.27 1.27))))
  (property "Description" "Arduino Nano v3.x" (at 166.37 100.33 0) (hide yes) (show_name no) (do_not_autoplace no) (effects (font (size 1.27 1.27))))
  (pin "19")
  (pin "4")
  (pin "1")
  (pin "9")
  (pin "28")
  (pin "15")
  (pin "24")
  (pin "29")
  (pin "10")
  (pin "3")
  (pin "5")
  (pin "30")
  (pin "11")
  (pin "16")
  (pin "17")
  (pin "2")
  (pin "8")
  (pin "20")
  (pin "26")
  (pin "21")
  (pin "6")
  (pin "27")
  (pin "13")
  (pin "12")
  (pin "14")
  (pin "7")
  (pin "18")
  (pin "22")
  (pin "23")
  (pin "25"))
 (symbol
  (lib_id "power:GND")
  (at 97.79 71.12 0)
  (unit 1)
  (body_style 1)
  (exclude_from_sim no)
  (in_bom yes)
  (on_board yes)
  (in_pos_files yes)
  (dnp no)
  (fields_autoplaced yes)
  (property "Reference" "#PWR06" (at 97.79 77.47 0) (hide yes) (show_name no) (do_not_autoplace no) (effects (font (size 1.27 1.27))))
  (property "Value" "GND" (at 97.79 76.2 0) (show_name no) (do_not_autoplace no) (effects (font (size 1.27 1.27))))
  (property "Footprint" "" (at 97.79 71.12 0) (hide yes) (show_name no) (do_not_autoplace no) (effects (font (size 1.27 1.27))))
  (property "Datasheet" "" (at 97.79 71.12 0) (hide yes) (show_name no) (do_not_autoplace no) (effects (font (size 1.27 1.27))))
  (property "Description" "Power symbol creates a global label with name \"GND\" , ground" (at 97.79 71.12 0) (hide yes) (show_name no) (do_not_autoplace no) (effects (font (size 1.27 1.27))))
  (pin "1"))
 (symbol
  (lib_id "Isolator:PC817")
  (at 133.35 125.73 0)
  (mirror y)
  (unit 1)
  (body_style 1)
  (exclude_from_sim no)
  (in_bom yes)
  (on_board yes)
  (in_pos_files yes)
  (dnp no)
  (property "Reference" "U2" (at 133.477 135.255 0) (show_name no) (do_not_autoplace no) (effects (font (size 1.27 1.27))))
  (property "Value" "PC817" (at 133.477 132.715 0) (show_name no) (do_not_autoplace no) (effects (font (size 1.27 1.27))))
  (property "Footprint" "Package_DIP:DIP-4_W7.62mm" (at 138.43 130.81 0) (hide yes) (show_name no) (do_not_autoplace no) (effects (font (size 1.27 1.27)
    (italic yes)) (justify left)))
  (property "Datasheet" "http://www.soselectronic.cz/a_info/resource/d/pc817.pdf" (at 133.35 125.73 0) (hide yes) (show_name no) (do_not_autoplace no) (effects (font (size 1.27 1.27)) (justify left)))
  (property "Description" "DC Optocoupler, Vce 35V, CTR 50-300%, DIP-4" (at 133.35 125.73 0) (hide yes) (show_name no) (do_not_autoplace no) (effects (font (size 1.27 1.27))))
  (pin "4")
  (pin "1")
  (pin "2")
  (pin "3"))
 (sheet_instances
  (path ""
   (page "1")))
 (embedded_fonts no))
